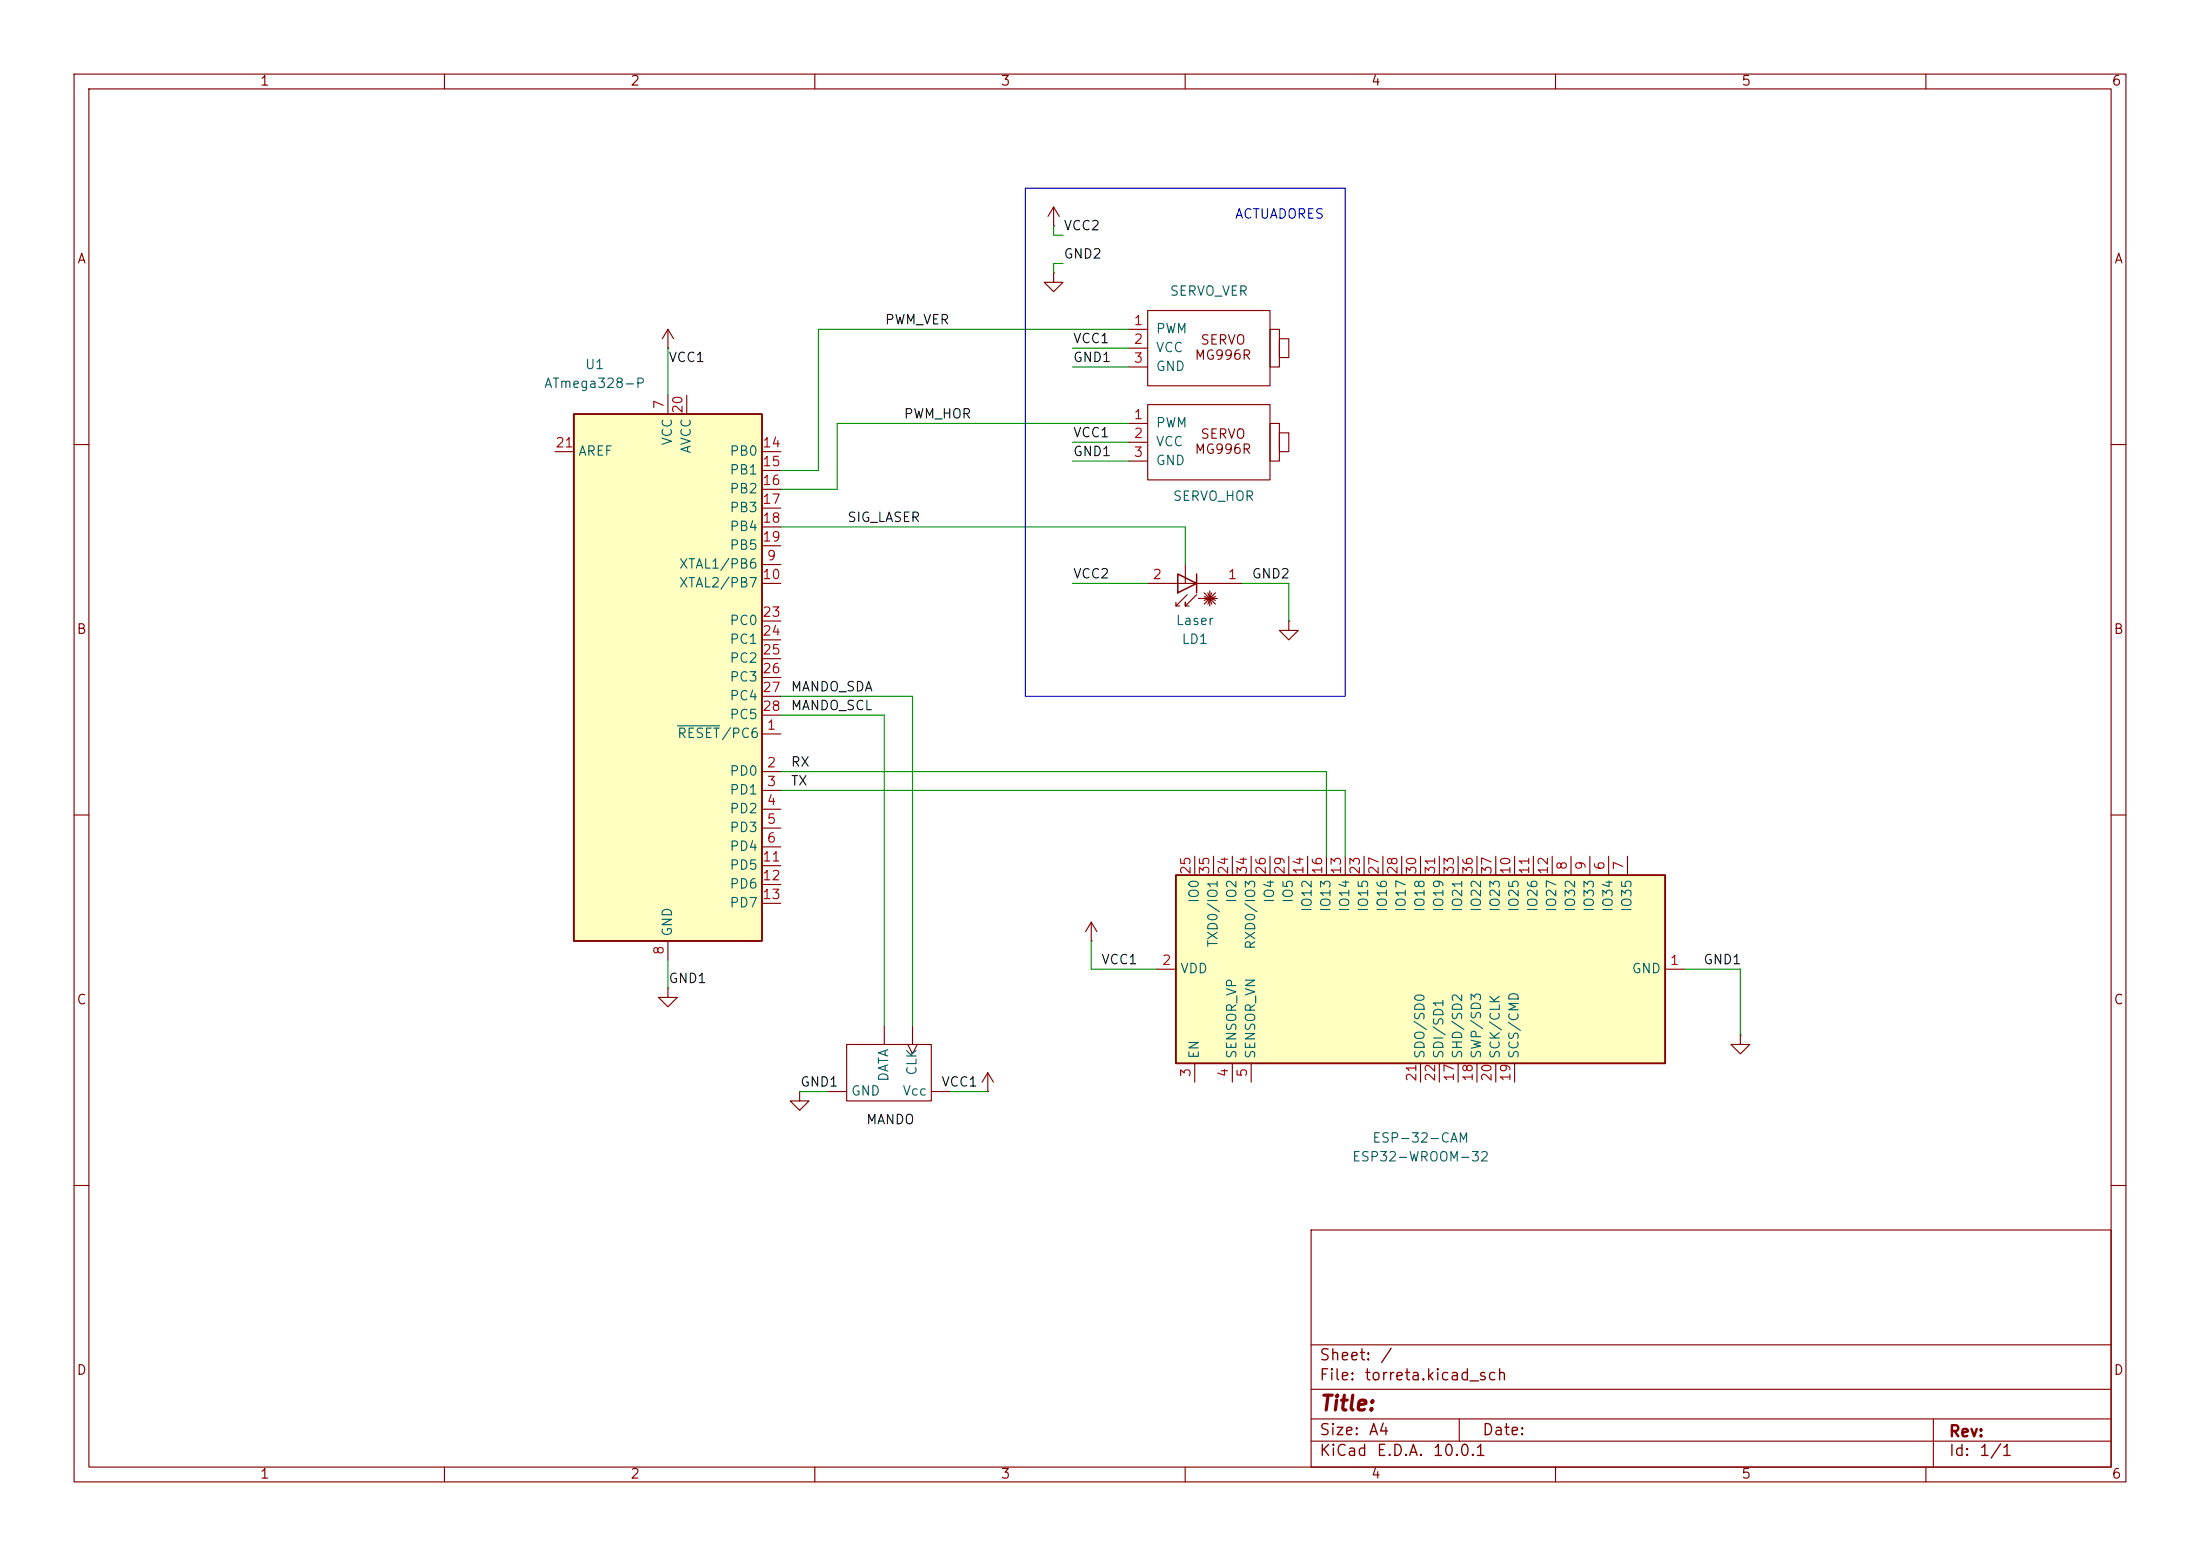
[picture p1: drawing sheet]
(kicad_sch
 (version 20260306)
 (generator "eeschema")
 (generator_version "10.0")
 (paper "A4")
 (lib_symbols
  (symbol "Device:D_Laser_1C2A"
   (pin_names
    (offset 1.016) (hide yes)) (exclude_from_sim no) (in_bom yes) (on_board yes)
   (in_pos_files yes)
   (duplicate_pin_numbers_are_jumpers no)
   (property "Reference" "LD1" (at -1.27 7.62 0) (show_name no) (do_not_autoplace no) (effects (font (size 1.27 1.27))))
   (property "Value" "Laser" (at -1.27 5.08 0) (show_name no) (do_not_autoplace no) (effects (font (size 1.27 1.27))))
   (property "Footprint" "" (at -2.54 -0.635 0) (show_name no) (do_not_autoplace no) (hide yes) (effects (font (size 1.27 1.27))))
   (property "Datasheet" "" (at 0.762 -5.08 0) (show_name no) (do_not_autoplace no) (hide yes) (effects (font (size 1.27 1.27))))
   (property "Description" "Laser diode, cathode on pin 1, anode on pin 2" (at 0 0 0) (show_name no) (do_not_autoplace no) (hide yes) (effects (font (size 1.27 1.27))))
   (symbol "D_Laser_1C2A_0_1"
    (polyline (pts (xy -4.064 2.794) (xy -2.54 1.27)) (stroke (width 0) (type default)) (fill (type none)))
    (polyline (pts (xy -4.064 2.286) (xy -2.54 1.778)) (stroke (width 0) (type default)) (fill (type none)))
    (polyline (pts (xy -4.064 1.778) (xy -2.54 2.286)) (stroke (width 0) (type default)) (fill (type none)))
    (polyline (pts (xy -4.064 1.27) (xy -2.54 2.794)) (stroke (width 0) (type default)) (fill (type none)))
    (polyline (pts (xy -3.556 2.794) (xy -3.048 1.27)) (stroke (width 0) (type default)) (fill (type none)))
    (polyline (pts (xy -3.302 2.032) (xy -3.302 3.048)) (stroke (width 0) (type default)) (fill (type none)))
    (polyline (pts (xy -3.302 2.032) (xy -3.302 1.016)) (stroke (width 0) (type default)) (fill (type none)))
    (polyline (pts (xy -3.048 2.794) (xy -3.556 1.27)) (stroke (width 0) (type default)) (fill (type none)))
    (polyline (pts (xy -1.778 2.032) (xy -4.318 2.032)) (stroke (width 0) (type default)) (fill (type none)))
    (polyline (pts (xy -1.524 1.524) (xy 0 3.048) (xy 0 2.54) (xy 0 3.048) (xy -0.508 3.048)) (stroke (width 0) (type default)) (fill (type none)))
    (polyline (pts (xy -1.524 1.27) (xy -1.524 -1.27)) (stroke (width 0.2032) (type default)) (fill (type none)))
    (polyline (pts (xy -0.254 1.524) (xy 1.27 3.048) (xy 1.27 2.54)) (stroke (width 0) (type default)) (fill (type none)))
    (polyline (pts (xy 1.016 1.27) (xy 1.016 -1.27) (xy -1.524 0) (xy 1.016 1.27)) (stroke (width 0.2032) (type default)) (fill (type none)))
    (polyline (pts (xy 1.27 3.048) (xy 0.762 3.048)) (stroke (width 0) (type default)) (fill (type none)))
    (polyline (pts (xy 2.54 0) (xy -5.08 0)) (stroke (width 0) (type default)) (fill (type none))))
   (symbol "D_Laser_1C2A_1_1"
    (pin input line (at 0 -2.54 90) (length 2.54) (name "Sig" (effects (font (size 1.27 1.27)))) (number "" (effects (font (size 1.27 1.27)))))
    (pin passive line (at -7.62 0 0) (length 2.54) (name "K" (effects (font (size 1.27 1.27)))) (number "1" (effects (font (size 1.27 1.27)))))
    (pin passive line (at 5.08 0 180) (length 2.54) (name "A" (effects (font (size 1.27 1.27)))) (number "2" (effects (font (size 1.27 1.27))))))
   (embedded_fonts no))
  (symbol "MCU_Microchip_ATmega:ATmega328-P" (exclude_from_sim no) (in_bom yes) (on_board yes)
   (in_pos_files yes)
   (duplicate_pin_numbers_are_jumpers no)
   (property "Reference" "U" (at -12.7 36.83 0) (show_name no) (do_not_autoplace no) (effects (font (size 1.27 1.27)) (justify left bottom)))
   (property "Value" "ATmega328-P" (at 2.54 -36.83 0) (show_name no) (do_not_autoplace no) (effects (font (size 1.27 1.27)) (justify left top)))
   (property "Footprint" "Package_DIP:DIP-28_W7.62mm" (at 0 0 0) (show_name no) (do_not_autoplace no) (hide yes) (effects (font (size 1.27 1.27)
    (italic yes))))
   (property "Datasheet" "http://ww1.microchip.com/downloads/en/DeviceDoc/ATmega328_P%20AVR%20MCU%20with%20picoPower%20Technology%20Data%20Sheet%2040001984A.pdf" (at 0 0 0) (show_name no) (do_not_autoplace no) (hide yes) (effects (font (size 1.27 1.27))))
   (property "Description" "20MHz, 32kB Flash, 2kB SRAM, 1kB EEPROM, DIP-28" (at 0 0 0) (show_name no) (do_not_autoplace no) (hide yes) (effects (font (size 1.27 1.27))))
   (symbol "ATmega328-P_0_1"
    (rectangle (start -12.7 -35.56) (end 12.7 35.56) (stroke (width 0.254) (type default)) (fill (type background))))
   (symbol "ATmega328-P_1_1"
    (pin bidirectional line (at 15.24 -7.62 180) (length 2.54) (name "~{RESET}/PC6" (effects (font (size 1.27 1.27)))) (number "1" (effects (font (size 1.27 1.27)))))
    (pin bidirectional line (at 15.24 -12.7 180) (length 2.54) (name "PD0" (effects (font (size 1.27 1.27)))) (number "2" (effects (font (size 1.27 1.27)))))
    (pin bidirectional line (at 15.24 -15.24 180) (length 2.54) (name "PD1" (effects (font (size 1.27 1.27)))) (number "3" (effects (font (size 1.27 1.27)))))
    (pin bidirectional line (at 15.24 -17.78 180) (length 2.54) (name "PD2" (effects (font (size 1.27 1.27)))) (number "4" (effects (font (size 1.27 1.27)))))
    (pin bidirectional line (at 15.24 -20.32 180) (length 2.54) (name "PD3" (effects (font (size 1.27 1.27)))) (number "5" (effects (font (size 1.27 1.27)))))
    (pin bidirectional line (at 15.24 -22.86 180) (length 2.54) (name "PD4" (effects (font (size 1.27 1.27)))) (number "6" (effects (font (size 1.27 1.27)))))
    (pin power_in line (at 0 38.1 270) (length 2.54) (name "VCC" (effects (font (size 1.27 1.27)))) (number "7" (effects (font (size 1.27 1.27)))))
    (pin power_in line (at 0 -38.1 90) (length 2.54) (name "GND" (effects (font (size 1.27 1.27)))) (number "8" (effects (font (size 1.27 1.27)))))
    (pin bidirectional line (at 15.24 15.24 180) (length 2.54) (name "XTAL1/PB6" (effects (font (size 1.27 1.27)))) (number "9" (effects (font (size 1.27 1.27)))))
    (pin bidirectional line (at 15.24 12.7 180) (length 2.54) (name "XTAL2/PB7" (effects (font (size 1.27 1.27)))) (number "10" (effects (font (size 1.27 1.27)))))
    (pin bidirectional line (at 15.24 -25.4 180) (length 2.54) (name "PD5" (effects (font (size 1.27 1.27)))) (number "11" (effects (font (size 1.27 1.27)))))
    (pin bidirectional line (at 15.24 -27.94 180) (length 2.54) (name "PD6" (effects (font (size 1.27 1.27)))) (number "12" (effects (font (size 1.27 1.27)))))
    (pin bidirectional line (at 15.24 -30.48 180) (length 2.54) (name "PD7" (effects (font (size 1.27 1.27)))) (number "13" (effects (font (size 1.27 1.27)))))
    (pin bidirectional line (at 15.24 30.48 180) (length 2.54) (name "PB0" (effects (font (size 1.27 1.27)))) (number "14" (effects (font (size 1.27 1.27)))))
    (pin bidirectional line (at 15.24 27.94 180) (length 2.54) (name "PB1" (effects (font (size 1.27 1.27)))) (number "15" (effects (font (size 1.27 1.27)))))
    (pin bidirectional line (at 15.24 25.4 180) (length 2.54) (name "PB2" (effects (font (size 1.27 1.27)))) (number "16" (effects (font (size 1.27 1.27)))))
    (pin bidirectional line (at 15.24 22.86 180) (length 2.54) (name "PB3" (effects (font (size 1.27 1.27)))) (number "17" (effects (font (size 1.27 1.27)))))
    (pin bidirectional line (at 15.24 20.32 180) (length 2.54) (name "PB4" (effects (font (size 1.27 1.27)))) (number "18" (effects (font (size 1.27 1.27)))))
    (pin bidirectional line (at 15.24 17.78 180) (length 2.54) (name "PB5" (effects (font (size 1.27 1.27)))) (number "19" (effects (font (size 1.27 1.27)))))
    (pin power_in line (at 2.54 38.1 270) (length 2.54) (name "AVCC" (effects (font (size 1.27 1.27)))) (number "20" (effects (font (size 1.27 1.27)))))
    (pin passive line (at -15.24 30.48 0) (length 2.54) (name "AREF" (effects (font (size 1.27 1.27)))) (number "21" (effects (font (size 1.27 1.27)))))
    (pin passive line (at 0 -38.1 90) (length 2.54) (hide yes) (name "GND" (effects (font (size 1.27 1.27)))) (number "22" (effects (font (size 1.27 1.27)))))
    (pin bidirectional line (at 15.24 7.62 180) (length 2.54) (name "PC0" (effects (font (size 1.27 1.27)))) (number "23" (effects (font (size 1.27 1.27)))))
    (pin bidirectional line (at 15.24 5.08 180) (length 2.54) (name "PC1" (effects (font (size 1.27 1.27)))) (number "24" (effects (font (size 1.27 1.27)))))
    (pin bidirectional line (at 15.24 2.54 180) (length 2.54) (name "PC2" (effects (font (size 1.27 1.27)))) (number "25" (effects (font (size 1.27 1.27)))))
    (pin bidirectional line (at 15.24 0 180) (length 2.54) (name "PC3" (effects (font (size 1.27 1.27)))) (number "26" (effects (font (size 1.27 1.27)))))
    (pin bidirectional line (at 15.24 -2.54 180) (length 2.54) (name "PC4" (effects (font (size 1.27 1.27)))) (number "27" (effects (font (size 1.27 1.27)))))
    (pin bidirectional line (at 15.24 -5.08 180) (length 2.54) (name "PC5" (effects (font (size 1.27 1.27)))) (number "28" (effects (font (size 1.27 1.27))))))
   (embedded_fonts no))
  (symbol "MG996R_1"
   (body_styles demorgan)
   (pin_names
    (offset 1.016)) (exclude_from_sim no) (in_bom yes) (on_board yes)
   (in_pos_files yes)
   (duplicate_pin_numbers_are_jumpers no)
   (property "Reference" "SERVO_VER" (at -9.525 22.86 0) (show_name no) (do_not_autoplace no) (effects (font (size 1.27 1.27))))
   (property "Value" "MG996R" (at 0 -1.27 0) (show_name no) (do_not_autoplace no) (hide yes) (effects (font (size 1.27 1.27))))
   (property "Footprint" "" (at 0 0 0) (show_name no) (do_not_autoplace no) (hide yes) (effects (font (size 1.27 1.27))))
   (property "Datasheet" "http://www.intersil.com/content/dam/Intersil/documents/cd40/cd4000bms-01bms-02bms-25bms.pdf" (at 0 0 0) (show_name no) (do_not_autoplace no) (hide yes) (effects (font (size 1.27 1.27))))
   (property "Description" "Quad Nor 2 inputs" (at 0 0 0) (show_name no) (do_not_autoplace no) (hide yes) (effects (font (size 1.27 1.27))))
   (symbol "MG996R_1_1_1"
    (rectangle (start -17.78 20.32) (end -1.27 10.16) (stroke (width 0) (type default)) (fill (type none)))
    (rectangle (start -1.27 17.78) (end 0 12.7) (stroke (width 0) (type default)) (fill (type none)))
    (rectangle (start 0 16.51) (end 1.27 13.97) (stroke (width 0) (type default)) (fill (type none)))
    (text "SERVO\nMG996R" (at -7.62 15.24 0) (effects (font (size 1.27 1.27))))
    (pin input line (at -20.32 17.78 0) (length 2.54) (name "PWM" (effects (font (size 1.27 1.27)))) (number "1" (effects (font (size 1.27 1.27)))))
    (pin power_in line (at -20.32 15.24 0) (length 2.54) (name "VCC" (effects (font (size 1.27 1.27)))) (number "2" (effects (font (size 1.27 1.27)))))
    (pin power_out line (at -20.32 12.7 0) (length 2.54) (name "GND" (effects (font (size 1.27 1.27)))) (number "3" (effects (font (size 1.27 1.27))))))
   (symbol "MG996R_1_1_2"
    (arc (start 0 3.81) (mid 3.7934 0) (end 0 -3.81) (stroke (width 0.254) (type default)) (fill (type background)))
    (polyline (pts (xy 0 3.81) (xy -3.81 3.81) (xy -3.81 -3.81) (xy 0 -3.81)) (stroke (width 0.254) (type default)) (fill (type background)))
    (pin input inverted (at -7.62 2.54 0) (length 3.81) (name "" (effects (font (size 1.27 1.27)))) (number "1" (effects (font (size 1.27 1.27)))))
    (pin input inverted (at -7.62 -2.54 0) (length 3.81) (name "" (effects (font (size 1.27 1.27)))) (number "2" (effects (font (size 1.27 1.27)))))
    (pin output line (at 7.62 0 180) (length 3.81) (name "" (effects (font (size 1.27 1.27)))) (number "3" (effects (font (size 1.27 1.27))))))
   (embedded_fonts no))
  (symbol "RF_Module:ESP32-WROOM-32" (exclude_from_sim no) (in_bom yes) (on_board yes)
   (in_pos_files yes)
   (duplicate_pin_numbers_are_jumpers no)
   (property "Reference" "U" (at -12.7 34.29 0) (show_name no) (do_not_autoplace no) (effects (font (size 1.27 1.27)) (justify left)))
   (property "Value" "ESP32-WROOM-32" (at 1.27 34.29 0) (show_name no) (do_not_autoplace no) (effects (font (size 1.27 1.27)) (justify left)))
   (property "Footprint" "RF_Module:ESP32-WROOM-32" (at 0 -38.1 0) (show_name no) (do_not_autoplace no) (hide yes) (effects (font (size 1.27 1.27))))
   (property "Datasheet" "https://www.espressif.com/sites/default/files/documentation/esp32-wroom-32_datasheet_en.pdf" (at -7.62 1.27 0) (show_name no) (do_not_autoplace no) (hide yes) (effects (font (size 1.27 1.27))))
   (property "Description" "RF Module, ESP32-D0WDQ6 SoC, Wi-Fi 802.11b/g/n, Bluetooth, BLE, 32-bit, 2.7-3.6V, onboard antenna, SMD" (at 0 0 0) (show_name no) (do_not_autoplace no) (hide yes) (effects (font (size 1.27 1.27))))
   (symbol "ESP32-WROOM-32_0_1"
    (rectangle (start -12.7 33.02) (end 12.7 -33.02) (stroke (width 0.254) (type default)) (fill (type background))))
   (symbol "ESP32-WROOM-32_1_1"
    (pin power_in line (at 0 -35.56 90) (length 2.54) (name "GND" (effects (font (size 1.27 1.27)))) (number "1" (effects (font (size 1.27 1.27)))))
    (pin power_in line (at 0 35.56 270) (length 2.54) (name "VDD" (effects (font (size 1.27 1.27)))) (number "2" (effects (font (size 1.27 1.27)))))
    (pin input line (at -15.24 30.48 0) (length 2.54) (name "EN" (effects (font (size 1.27 1.27)))) (number "3" (effects (font (size 1.27 1.27)))))
    (pin input line (at -15.24 25.4 0) (length 2.54) (name "SENSOR_VP" (effects (font (size 1.27 1.27)))) (number "4" (effects (font (size 1.27 1.27)))))
    (pin input line (at -15.24 22.86 0) (length 2.54) (name "SENSOR_VN" (effects (font (size 1.27 1.27)))) (number "5" (effects (font (size 1.27 1.27)))))
    (pin input line (at 15.24 -25.4 180) (length 2.54) (name "IO34" (effects (font (size 1.27 1.27)))) (number "6" (effects (font (size 1.27 1.27)))))
    (pin input line (at 15.24 -27.94 180) (length 2.54) (name "IO35" (effects (font (size 1.27 1.27)))) (number "7" (effects (font (size 1.27 1.27)))))
    (pin bidirectional line (at 15.24 -20.32 180) (length 2.54) (name "IO32" (effects (font (size 1.27 1.27)))) (number "8" (effects (font (size 1.27 1.27)))))
    (pin bidirectional line (at 15.24 -22.86 180) (length 2.54) (name "IO33" (effects (font (size 1.27 1.27)))) (number "9" (effects (font (size 1.27 1.27)))))
    (pin bidirectional line (at 15.24 -12.7 180) (length 2.54) (name "IO25" (effects (font (size 1.27 1.27)))) (number "10" (effects (font (size 1.27 1.27)))))
    (pin bidirectional line (at 15.24 -15.24 180) (length 2.54) (name "IO26" (effects (font (size 1.27 1.27)))) (number "11" (effects (font (size 1.27 1.27)))))
    (pin bidirectional line (at 15.24 -17.78 180) (length 2.54) (name "IO27" (effects (font (size 1.27 1.27)))) (number "12" (effects (font (size 1.27 1.27)))))
    (pin bidirectional line (at 15.24 10.16 180) (length 2.54) (name "IO14" (effects (font (size 1.27 1.27)))) (number "13" (effects (font (size 1.27 1.27)))))
    (pin bidirectional line (at 15.24 15.24 180) (length 2.54) (name "IO12" (effects (font (size 1.27 1.27)))) (number "14" (effects (font (size 1.27 1.27)))))
    (pin passive line (at 0 -35.56 90) (length 2.54) (hide yes) (name "GND" (effects (font (size 1.27 1.27)))) (number "15" (effects (font (size 1.27 1.27)))))
    (pin bidirectional line (at 15.24 12.7 180) (length 2.54) (name "IO13" (effects (font (size 1.27 1.27)))) (number "16" (effects (font (size 1.27 1.27)))))
    (pin bidirectional line (at -15.24 -5.08 0) (length 2.54) (name "SHD/SD2" (effects (font (size 1.27 1.27)))) (number "17" (effects (font (size 1.27 1.27)))))
    (pin bidirectional line (at -15.24 -7.62 0) (length 2.54) (name "SWP/SD3" (effects (font (size 1.27 1.27)))) (number "18" (effects (font (size 1.27 1.27)))))
    (pin bidirectional line (at -15.24 -12.7 0) (length 2.54) (name "SCS/CMD" (effects (font (size 1.27 1.27)))) (number "19" (effects (font (size 1.27 1.27)))))
    (pin bidirectional line (at -15.24 -10.16 0) (length 2.54) (name "SCK/CLK" (effects (font (size 1.27 1.27)))) (number "20" (effects (font (size 1.27 1.27)))))
    (pin bidirectional line (at -15.24 0 0) (length 2.54) (name "SDO/SD0" (effects (font (size 1.27 1.27)))) (number "21" (effects (font (size 1.27 1.27)))))
    (pin bidirectional line (at -15.24 -2.54 0) (length 2.54) (name "SDI/SD1" (effects (font (size 1.27 1.27)))) (number "22" (effects (font (size 1.27 1.27)))))
    (pin bidirectional line (at 15.24 7.62 180) (length 2.54) (name "IO15" (effects (font (size 1.27 1.27)))) (number "23" (effects (font (size 1.27 1.27)))))
    (pin bidirectional line (at 15.24 25.4 180) (length 2.54) (name "IO2" (effects (font (size 1.27 1.27)))) (number "24" (effects (font (size 1.27 1.27)))))
    (pin bidirectional line (at 15.24 30.48 180) (length 2.54) (name "IO0" (effects (font (size 1.27 1.27)))) (number "25" (effects (font (size 1.27 1.27)))))
    (pin bidirectional line (at 15.24 20.32 180) (length 2.54) (name "IO4" (effects (font (size 1.27 1.27)))) (number "26" (effects (font (size 1.27 1.27)))))
    (pin bidirectional line (at 15.24 5.08 180) (length 2.54) (name "IO16" (effects (font (size 1.27 1.27)))) (number "27" (effects (font (size 1.27 1.27)))))
    (pin bidirectional line (at 15.24 2.54 180) (length 2.54) (name "IO17" (effects (font (size 1.27 1.27)))) (number "28" (effects (font (size 1.27 1.27)))))
    (pin bidirectional line (at 15.24 17.78 180) (length 2.54) (name "IO5" (effects (font (size 1.27 1.27)))) (number "29" (effects (font (size 1.27 1.27)))))
    (pin bidirectional line (at 15.24 0 180) (length 2.54) (name "IO18" (effects (font (size 1.27 1.27)))) (number "30" (effects (font (size 1.27 1.27)))))
    (pin bidirectional line (at 15.24 -2.54 180) (length 2.54) (name "IO19" (effects (font (size 1.27 1.27)))) (number "31" (effects (font (size 1.27 1.27)))))
    (pin no_connect line (at -12.7 -27.94 0) (length 2.54) (hide yes) (name "NC" (effects (font (size 1.27 1.27)))) (number "32" (effects (font (size 1.27 1.27)))))
    (pin bidirectional line (at 15.24 -5.08 180) (length 2.54) (name "IO21" (effects (font (size 1.27 1.27)))) (number "33" (effects (font (size 1.27 1.27)))))
    (pin bidirectional line (at 15.24 22.86 180) (length 2.54) (name "RXD0/IO3" (effects (font (size 1.27 1.27)))) (number "34" (effects (font (size 1.27 1.27)))))
    (pin bidirectional line (at 15.24 27.94 180) (length 2.54) (name "TXD0/IO1" (effects (font (size 1.27 1.27)))) (number "35" (effects (font (size 1.27 1.27)))))
    (pin bidirectional line (at 15.24 -7.62 180) (length 2.54) (name "IO22" (effects (font (size 1.27 1.27)))) (number "36" (effects (font (size 1.27 1.27)))))
    (pin bidirectional line (at 15.24 -10.16 180) (length 2.54) (name "IO23" (effects (font (size 1.27 1.27)))) (number "37" (effects (font (size 1.27 1.27)))))
    (pin passive line (at 0 -35.56 90) (length 2.54) (hide yes) (name "GND" (effects (font (size 1.27 1.27)))) (number "38" (effects (font (size 1.27 1.27)))))
    (pin passive line (at 0 -35.56 90) (length 2.54) (hide yes) (name "GND" (effects (font (size 1.27 1.27)))) (number "39" (effects (font (size 1.27 1.27))))))
   (embedded_fonts no))
  (symbol "Torreta:Nunchuck" (exclude_from_sim no) (in_bom yes) (on_board yes)
   (in_pos_files yes)
   (duplicate_pin_numbers_are_jumpers no)
   (property "Reference" "U2" (at 11.43 14.605 90) (show_name no) (do_not_autoplace no) (hide yes) (effects (font (size 1.27 1.27))))
   (property "Value" "" (at 0 0 0) (show_name no) (do_not_autoplace no) (effects (font (size 1.27 1.27))))
   (property "Footprint" "" (at 0 0 0) (show_name no) (do_not_autoplace no) (hide yes) (effects (font (size 1.27 1.27))))
   (property "Datasheet" "" (at 0 0 0) (show_name no) (do_not_autoplace no) (hide yes) (effects (font (size 1.27 1.27))))
   (property "Description" "" (at 0 0 0) (show_name no) (do_not_autoplace no) (hide yes) (effects (font (size 1.27 1.27))))
   (symbol "Nunchuck_0_1"
    (rectangle (start -22.86 -6.35) (end -15.24 -17.78) (stroke (width 0) (type default)) (fill (type none))))
   (symbol "Nunchuck_1_1"
    (pin passive clock (at -25.4 -8.89 0) (length 2.54) (name "CLK" (effects (font (size 1.27 1.27)))) (number "" (effects (font (size 1.27 1.27)))))
    (pin output line (at -25.4 -12.7 0) (length 2.54) (name "DATA" (effects (font (size 1.27 1.27)))) (number "" (effects (font (size 1.27 1.27)))))
    (pin power_in line (at -16.51 -3.81 270) (length 2.54) (name "Vcc" (effects (font (size 1.27 1.27)))) (number "" (effects (font (size 1.27 1.27)))))
    (pin power_out line (at -16.51 -20.32 90) (length 2.54) (name "GND" (effects (font (size 1.27 1.27)))) (number "" (effects (font (size 1.27 1.27))))))
   (embedded_fonts no))
  (symbol "libreria_nacho:MG996R"
   (body_styles demorgan)
   (pin_names
    (offset 1.016)) (exclude_from_sim no) (in_bom yes) (on_board yes)
   (in_pos_files yes)
   (duplicate_pin_numbers_are_jumpers no)
   (property "Reference" "SERVO_HOR" (at -8.89 7.874 0) (show_name no) (do_not_autoplace no) (effects (font (size 1.27 1.27))))
   (property "Value" "MG996R" (at 0 -1.27 0) (show_name no) (do_not_autoplace no) (hide yes) (effects (font (size 1.27 1.27))))
   (property "Footprint" "" (at 0 0 0) (show_name no) (do_not_autoplace no) (hide yes) (effects (font (size 1.27 1.27))))
   (property "Datasheet" "http://www.intersil.com/content/dam/Intersil/documents/cd40/cd4000bms-01bms-02bms-25bms.pdf" (at 0 0 0) (show_name no) (do_not_autoplace no) (hide yes) (effects (font (size 1.27 1.27))))
   (property "Description" "Quad Nor 2 inputs" (at 0 0 0) (show_name no) (do_not_autoplace no) (hide yes) (effects (font (size 1.27 1.27))))
   (symbol "MG996R_1_1"
    (rectangle (start -17.78 20.32) (end -1.27 10.16) (stroke (width 0) (type default)) (fill (type none)))
    (rectangle (start -1.27 17.78) (end 0 12.7) (stroke (width 0) (type default)) (fill (type none)))
    (rectangle (start 0 16.51) (end 1.27 13.97) (stroke (width 0) (type default)) (fill (type none)))
    (text "SERVO\nMG996R" (at -7.62 15.24 0) (effects (font (size 1.27 1.27))))
    (pin input line (at -20.32 17.78 0) (length 2.54) (name "PWM" (effects (font (size 1.27 1.27)))) (number "1" (effects (font (size 1.27 1.27)))))
    (pin power_in line (at -20.32 15.24 0) (length 2.54) (name "VCC" (effects (font (size 1.27 1.27)))) (number "2" (effects (font (size 1.27 1.27)))))
    (pin power_out line (at -20.32 12.7 0) (length 2.54) (name "GND" (effects (font (size 1.27 1.27)))) (number "3" (effects (font (size 1.27 1.27))))))
   (symbol "MG996R_1_2"
    (arc (start 0 3.81) (mid 3.7934 0) (end 0 -3.81) (stroke (width 0.254) (type default)) (fill (type background)))
    (polyline (pts (xy 0 3.81) (xy -3.81 3.81) (xy -3.81 -3.81) (xy 0 -3.81)) (stroke (width 0.254) (type default)) (fill (type background)))
    (pin input inverted (at -7.62 2.54 0) (length 3.81) (name "" (effects (font (size 1.27 1.27)))) (number "1" (effects (font (size 1.27 1.27)))))
    (pin input inverted (at -7.62 -2.54 0) (length 3.81) (name "" (effects (font (size 1.27 1.27)))) (number "2" (effects (font (size 1.27 1.27)))))
    (pin output line (at 7.62 0 180) (length 3.81) (name "" (effects (font (size 1.27 1.27)))) (number "3" (effects (font (size 1.27 1.27))))))
   (embedded_fonts no))
  (symbol "power:GND"
   (power global)
   (pin_numbers (hide yes))
   (pin_names
    (offset 0) (hide yes)) (exclude_from_sim no) (in_bom yes) (on_board yes)
   (in_pos_files yes)
   (duplicate_pin_numbers_are_jumpers no)
   (property "Reference" "#PWR" (at 0 -6.35 0) (show_name no) (do_not_autoplace no) (hide yes) (effects (font (size 1.27 1.27))))
   (property "Value" "GND" (at 0 -3.81 0) (show_name no) (do_not_autoplace no) (effects (font (size 1.27 1.27))))
   (property "Footprint" "" (at 0 0 0) (show_name no) (do_not_autoplace no) (hide yes) (effects (font (size 1.27 1.27))))
   (property "Datasheet" "" (at 0 0 0) (show_name no) (do_not_autoplace no) (hide yes) (effects (font (size 1.27 1.27))))
   (property "Description" "Power symbol creates a global label with name \"GND\" , ground" (at 0 0 0) (show_name no) (do_not_autoplace no) (hide yes) (effects (font (size 1.27 1.27))))
   (symbol "GND_0_1"
    (polyline (pts (xy 0 0) (xy 0 -1.27) (xy 1.27 -1.27) (xy 0 -2.54) (xy -1.27 -1.27) (xy 0 -1.27)) (stroke (width 0) (type default)) (fill (type none))))
   (symbol "GND_1_1"
    (pin power_in line (at 0 0 270) (length 0) (name "" (effects (font (size 1.27 1.27)))) (number "1" (effects (font (size 1.27 1.27))))))
   (embedded_fonts no))
  (symbol "power:VCC"
   (power global)
   (pin_numbers (hide yes))
   (pin_names
    (offset 0) (hide yes)) (exclude_from_sim no) (in_bom yes) (on_board yes)
   (in_pos_files yes)
   (duplicate_pin_numbers_are_jumpers no)
   (property "Reference" "#PWR" (at 0 -3.81 0) (show_name no) (do_not_autoplace no) (hide yes) (effects (font (size 1.27 1.27))))
   (property "Value" "VCC" (at 0 3.556 0) (show_name no) (do_not_autoplace no) (effects (font (size 1.27 1.27))))
   (property "Footprint" "" (at 0 0 0) (show_name no) (do_not_autoplace no) (hide yes) (effects (font (size 1.27 1.27))))
   (property "Datasheet" "" (at 0 0 0) (show_name no) (do_not_autoplace no) (hide yes) (effects (font (size 1.27 1.27))))
   (property "Description" "Power symbol creates a global label with name \"VCC\"" (at 0 0 0) (show_name no) (do_not_autoplace no) (hide yes) (effects (font (size 1.27 1.27))))
   (symbol "VCC_0_1"
    (polyline (pts (xy -0.762 1.27) (xy 0 2.54)) (stroke (width 0) (type default)) (fill (type none)))
    (polyline (pts (xy 0 2.54) (xy 0.762 1.27)) (stroke (width 0) (type default)) (fill (type none)))
    (polyline (pts (xy 0 0) (xy 0 2.54)) (stroke (width 0) (type default)) (fill (type none))))
   (symbol "VCC_1_1"
    (pin power_in line (at 0 0 90) (length 0) (name "" (effects (font (size 1.27 1.27)))) (number "1" (effects (font (size 1.27 1.27))))))
   (embedded_fonts no)))
 (rectangle
  (start 138.43 25.4)
  (end 181.61 93.98)
  (stroke (width 0) (type default))
  (fill (type none)))
 (text "ACTUADORES"
  (exclude_from_sim no)
  (at 172.72 29.21 0)
  (effects (font (size 1.27 1.27))))
 (wire
  (pts (xy 123.19 93.98) (xy 123.19 138.43))
  (stroke (width 0) (type default)))
 (wire
  (pts (xy 234.95 130.81) (xy 234.95 139.7))
  (stroke (width 0) (type default)))
 (wire
  (pts (xy 142.24 36.83) (xy 142.24 35.56))
  (stroke (width 0) (type default)))
 (wire
  (pts (xy 113.03 66.04) (xy 113.03 57.15))
  (stroke (width 0) (type default)))
 (wire
  (pts (xy 144.78 46.99) (xy 152.4 46.99))
  (stroke (width 0) (type default)))
 (wire
  (pts (xy 142.24 30.48) (xy 142.24 31.75))
  (stroke (width 0) (type default)))
 (wire
  (pts (xy 113.03 57.15) (xy 152.4 57.15))
  (stroke (width 0) (type default)))
 (wire
  (pts (xy 105.41 96.52) (xy 119.38 96.52))
  (stroke (width 0) (type default)))
 (wire
  (pts (xy 107.95 147.32) (xy 111.76 147.32))
  (stroke (width 0) (type default)))
 (wire
  (pts (xy 142.24 35.56) (xy 143.51 35.56))
  (stroke (width 0) (type default)))
 (wire
  (pts (xy 144.78 78.74) (xy 154.94 78.74))
  (stroke (width 0) (type default)))
 (wire
  (pts (xy 227.33 130.81) (xy 234.95 130.81))
  (stroke (width 0) (type default)))
 (wire
  (pts (xy 181.61 106.68) (xy 181.61 115.57))
  (stroke (width 0) (type default)))
 (wire
  (pts (xy 173.99 78.74) (xy 173.99 83.82))
  (stroke (width 0) (type default)))
 (wire
  (pts (xy 160.02 76.2) (xy 160.02 71.12))
  (stroke (width 0) (type default)))
 (wire
  (pts (xy 90.17 129.54) (xy 90.17 133.35))
  (stroke (width 0) (type default)))
 (wire
  (pts (xy 128.27 147.32) (xy 133.35 147.32))
  (stroke (width 0) (type default)))
 (wire
  (pts (xy 110.49 63.5) (xy 105.41 63.5))
  (stroke (width 0) (type default)))
 (wire
  (pts (xy 90.17 46.99) (xy 90.17 53.34))
  (stroke (width 0) (type default)))
 (wire
  (pts (xy 110.49 44.45) (xy 152.4 44.45))
  (stroke (width 0) (type default)))
 (wire
  (pts (xy 144.78 59.69) (xy 152.4 59.69))
  (stroke (width 0) (type default)))
 (wire
  (pts (xy 147.32 127) (xy 147.32 130.81))
  (stroke (width 0) (type default)))
 (wire
  (pts (xy 144.78 62.23) (xy 152.4 62.23))
  (stroke (width 0) (type default)))
 (wire
  (pts (xy 119.38 96.52) (xy 119.38 138.43))
  (stroke (width 0) (type default)))
 (wire
  (pts (xy 105.41 71.12) (xy 160.02 71.12))
  (stroke (width 0) (type default)))
 (wire
  (pts (xy 167.64 78.74) (xy 173.99 78.74))
  (stroke (width 0) (type default)))
 (wire
  (pts (xy 105.41 104.14) (xy 179.07 104.14))
  (stroke (width 0) (type default)))
 (wire
  (pts (xy 144.78 49.53) (xy 152.4 49.53))
  (stroke (width 0) (type default)))
 (wire
  (pts (xy 110.49 44.45) (xy 110.49 63.5))
  (stroke (width 0) (type default)))
 (wire
  (pts (xy 179.07 104.14) (xy 179.07 115.57))
  (stroke (width 0) (type default)))
 (wire
  (pts (xy 142.24 31.75) (xy 143.51 31.75))
  (stroke (width 0) (type default)))
 (wire
  (pts (xy 105.41 106.68) (xy 181.61 106.68))
  (stroke (width 0) (type default)))
 (wire
  (pts (xy 147.32 130.81) (xy 156.21 130.81))
  (stroke (width 0) (type default)))
 (wire
  (pts (xy 105.41 93.98) (xy 123.19 93.98))
  (stroke (width 0) (type default)))
 (wire
  (pts (xy 105.41 66.04) (xy 113.03 66.04))
  (stroke (width 0) (type default)))
 (label "GND2"
  (at 143.51 35.56 0)
  (effects (font (size 1.27 1.27)) (justify left bottom)))
 (label "GND1"
  (at 90.17 133.35 0)
  (effects (font (size 1.27 1.27)) (justify left bottom)))
 (label "VCC1"
  (at 144.78 59.69 0)
  (effects (font (size 1.27 1.27)) (justify left bottom)))
 (label "PWM_VER"
  (at 119.38 44.45 0)
  (effects (font (size 1.27 1.27)) (justify left bottom)))
 (label "PWM_HOR"
  (at 121.92 57.15 0)
  (effects (font (size 1.27 1.27)) (justify left bottom)))
 (label "GND2"
  (at 168.91 78.74 0)
  (effects (font (size 1.27 1.27)) (justify left bottom)))
 (label "RX"
  (at 106.68 104.14 0)
  (effects (font (size 1.27 1.27)) (justify left bottom)))
 (label "MANDO_SDA"
  (at 106.68 93.98 0)
  (effects (font (size 1.27 1.27)) (justify left bottom)))
 (label "GND1"
  (at 144.78 49.53 0)
  (effects (font (size 1.27 1.27)) (justify left bottom)))
 (label "TX"
  (at 106.68 106.68 0)
  (effects (font (size 1.27 1.27)) (justify left bottom)))
 (label "SIG_LASER"
  (at 114.3 71.12 0)
  (effects (font (size 1.27 1.27)) (justify left bottom)))
 (label "MANDO"
  (at 116.84 152.4 0)
  (effects (font (size 1.27 1.27)) (justify left bottom)))
 (label "VCC1"
  (at 90.17 49.53 0)
  (effects (font (size 1.27 1.27)) (justify left bottom)))
 (label "GND1"
  (at 107.95 147.32 0)
  (effects (font (size 1.27 1.27)) (justify left bottom)))
 (label "VCC2"
  (at 143.51 31.75 0)
  (effects (font (size 1.27 1.27)) (justify left bottom)))
 (label "VCC1"
  (at 144.78 46.99 0)
  (effects (font (size 1.27 1.27)) (justify left bottom)))
 (label "GND1"
  (at 144.78 62.23 0)
  (effects (font (size 1.27 1.27)) (justify left bottom)))
 (label "MANDO_SCL"
  (at 106.68 96.52 0)
  (effects (font (size 1.27 1.27)) (justify left bottom)))
 (label "GND1"
  (at 229.87 130.81 0)
  (effects (font (size 1.27 1.27)) (justify left bottom)))
 (label "VCC2"
  (at 144.78 78.74 0)
  (effects (font (size 1.27 1.27)) (justify left bottom)))
 (label "VCC1"
  (at 127 147.32 0)
  (effects (font (size 1.27 1.27)) (justify left bottom)))
 (label "VCC1"
  (at 148.59 130.81 0)
  (effects (font (size 1.27 1.27)) (justify left bottom)))
 (symbol
  (lib_id "power:GND")
  (at 173.99 83.82 0)
  (unit 1)
  (body_style 1)
  (exclude_from_sim no)
  (in_bom yes)
  (on_board yes)
  (in_pos_files yes)
  (dnp no)
  (fields_autoplaced yes)
  (property "Reference" "#PWR09" (at 173.99 90.17 0) (hide yes) (show_name no) (do_not_autoplace no) (effects (font (size 1.27 1.27))))
  (property "Value" "GND" (at 173.99 88.9 0) (hide yes) (show_name no) (do_not_autoplace no) (effects (font (size 1.27 1.27))))
  (property "Footprint" "" (at 173.99 83.82 0) (hide yes) (show_name no) (do_not_autoplace no) (effects (font (size 1.27 1.27))))
  (property "Datasheet" "" (at 173.99 83.82 0) (hide yes) (show_name no) (do_not_autoplace no) (effects (font (size 1.27 1.27))))
  (property "Description" "Power symbol creates a global label with name \"GND\" , ground" (at 173.99 83.82 0) (hide yes) (show_name no) (do_not_autoplace no) (effects (font (size 1.27 1.27))))
  (pin "1"))
 (symbol
  (lib_id "libreria_nacho:MG996R")
  (at 172.72 74.93 0)
  (unit 1)
  (body_style 1)
  (exclude_from_sim no)
  (in_bom yes)
  (on_board yes)
  (in_pos_files yes)
  (dnp no)
  (property "Reference" "SERVO_HOR" (at 163.83 67.056 0) (show_name no) (do_not_autoplace no) (effects (font (size 1.27 1.27))))
  (property "Value" "MG996R" (at 172.72 76.2 0) (hide yes) (show_name no) (do_not_autoplace no) (effects (font (size 1.27 1.27))))
  (property "Footprint" "" (at 172.72 74.93 0) (hide yes) (show_name no) (do_not_autoplace no) (effects (font (size 1.27 1.27))))
  (property "Datasheet" "http://www.intersil.com/content/dam/Intersil/documents/cd40/cd4000bms-01bms-02bms-25bms.pdf" (at 172.72 74.93 0) (hide yes) (show_name no) (do_not_autoplace no) (effects (font (size 1.27 1.27))))
  (property "Description" "Quad Nor 2 inputs" (at 172.72 74.93 0) (hide yes) (show_name no) (do_not_autoplace no) (effects (font (size 1.27 1.27))))
  (pin "1")
  (pin "2")
  (pin "3"))
 (symbol
  (lib_id "power:GND")
  (at 234.95 139.7 0)
  (unit 1)
  (body_style 1)
  (exclude_from_sim no)
  (in_bom yes)
  (on_board yes)
  (in_pos_files yes)
  (dnp no)
  (fields_autoplaced yes)
  (property "Reference" "#PWR04" (at 234.95 146.05 0) (hide yes) (show_name no) (do_not_autoplace no) (effects (font (size 1.27 1.27))))
  (property "Value" "GND" (at 234.95 144.78 0) (hide yes) (show_name no) (do_not_autoplace no) (effects (font (size 1.27 1.27))))
  (property "Footprint" "" (at 234.95 139.7 0) (hide yes) (show_name no) (do_not_autoplace no) (effects (font (size 1.27 1.27))))
  (property "Datasheet" "" (at 234.95 139.7 0) (hide yes) (show_name no) (do_not_autoplace no) (effects (font (size 1.27 1.27))))
  (property "Description" "Power symbol creates a global label with name \"GND\" , ground" (at 234.95 139.7 0) (hide yes) (show_name no) (do_not_autoplace no) (effects (font (size 1.27 1.27))))
  (pin "1"))
 (symbol
  (lib_id "MCU_Microchip_ATmega:ATmega328-P")
  (at 90.17 91.44 0)
  (unit 1)
  (body_style 1)
  (exclude_from_sim no)
  (in_bom yes)
  (on_board yes)
  (in_pos_files yes)
  (dnp no)
  (property "Reference" "U1" (at 80.264 49.276 0) (show_name no) (do_not_autoplace no) (effects (font (size 1.27 1.27))))
  (property "Value" "ATmega328-P" (at 80.264 51.816 0) (show_name no) (do_not_autoplace no) (effects (font (size 1.27 1.27))))
  (property "Footprint" "Package_DIP:DIP-28_W7.62mm" (at 90.17 91.44 0) (hide yes) (show_name no) (do_not_autoplace no) (effects (font (size 1.27 1.27)
    (italic yes))))
  (property "Datasheet" "http://ww1.microchip.com/downloads/en/DeviceDoc/ATmega328_P%20AVR%20MCU%20with%20picoPower%20Technology%20Data%20Sheet%2040001984A.pdf" (at 90.17 91.44 0) (hide yes) (show_name no) (do_not_autoplace no) (effects (font (size 1.27 1.27))))
  (property "Description" "20MHz, 32kB Flash, 2kB SRAM, 1kB EEPROM, DIP-28" (at 90.17 91.44 0) (hide yes) (show_name no) (do_not_autoplace no) (effects (font (size 1.27 1.27))))
  (pin "17")
  (pin "28")
  (pin "27")
  (pin "26")
  (pin "25")
  (pin "24")
  (pin "23")
  (pin "22")
  (pin "21")
  (pin "20")
  (pin "19")
  (pin "18")
  (pin "7")
  (pin "8")
  (pin "9")
  (pin "10")
  (pin "3")
  (pin "5")
  (pin "1")
  (pin "2")
  (pin "6")
  (pin "4")
  (pin "11")
  (pin "12")
  (pin "13")
  (pin "14")
  (pin "15")
  (pin "16"))
 (symbol
  (lib_id "power:VCC")
  (at 90.17 46.99 0)
  (unit 1)
  (body_style 1)
  (exclude_from_sim no)
  (in_bom yes)
  (on_board yes)
  (in_pos_files yes)
  (dnp no)
  (fields_autoplaced yes)
  (property "Reference" "#PWR08" (at 90.17 50.8 0) (hide yes) (show_name no) (do_not_autoplace no) (effects (font (size 1.27 1.27))))
  (property "Value" "VCC" (at 90.17 41.91 0) (hide yes) (show_name no) (do_not_autoplace no) (effects (font (size 1.27 1.27))))
  (property "Footprint" "" (at 90.17 46.99 0) (hide yes) (show_name no) (do_not_autoplace no) (effects (font (size 1.27 1.27))))
  (property "Datasheet" "" (at 90.17 46.99 0) (hide yes) (show_name no) (do_not_autoplace no) (effects (font (size 1.27 1.27))))
  (property "Description" "Power symbol creates a global label with name \"VCC\"" (at 90.17 46.99 0) (hide yes) (show_name no) (do_not_autoplace no) (effects (font (size 1.27 1.27))))
  (pin "1"))
 (symbol
  (lib_id "Torreta:Nunchuck")
  (at 132.08 163.83 270)
  (unit 1)
  (body_style 1)
  (exclude_from_sim no)
  (in_bom yes)
  (on_board yes)
  (in_pos_files yes)
  (dnp no)
  (fields_autoplaced yes)
  (property "Reference" "U2" (at 146.685 175.26 90) (hide yes) (show_name no) (do_not_autoplace no) (effects (font (size 1.27 1.27))))
  (property "Value" "" (at 132.08 163.83 0) (show_name no) (do_not_autoplace no) (effects (font (size 1.27 1.27))))
  (property "Footprint" "" (at 132.08 163.83 0) (hide yes) (show_name no) (do_not_autoplace no) (effects (font (size 1.27 1.27))))
  (property "Datasheet" "" (at 132.08 163.83 0) (hide yes) (show_name no) (do_not_autoplace no) (effects (font (size 1.27 1.27))))
  (property "Description" "" (at 132.08 163.83 0) (hide yes) (show_name no) (do_not_autoplace no) (effects (font (size 1.27 1.27))))
  (pin "")
  (pin "")
  (pin "")
  (pin ""))
 (symbol
  (lib_id "Device:D_Laser_1C2A")
  (at 160.02 78.74 180)
  (unit 1)
  (body_style 1)
  (exclude_from_sim no)
  (in_bom yes)
  (on_board yes)
  (in_pos_files yes)
  (dnp no)
  (property "Reference" "LD1" (at 161.29 86.36 0) (show_name no) (do_not_autoplace no) (effects (font (size 1.27 1.27))))
  (property "Value" "Laser" (at 161.29 83.82 0) (show_name no) (do_not_autoplace no) (effects (font (size 1.27 1.27))))
  (property "Footprint" "" (at 162.56 78.105 0) (hide yes) (show_name no) (do_not_autoplace no) (effects (font (size 1.27 1.27))))
  (property "Datasheet" "" (at 159.258 73.66 0) (hide yes) (show_name no) (do_not_autoplace no) (effects (font (size 1.27 1.27))))
  (property "Description" "Laser diode, cathode on pin 1, anode on pin 2" (at 160.02 78.74 0) (hide yes) (show_name no) (do_not_autoplace no) (effects (font (size 1.27 1.27))))
  (pin "1")
  (pin "2")
  (pin ""))
 (symbol
  (lib_id "power:VCC")
  (at 147.32 127 0)
  (unit 1)
  (body_style 1)
  (exclude_from_sim no)
  (in_bom yes)
  (on_board yes)
  (in_pos_files yes)
  (dnp no)
  (fields_autoplaced yes)
  (property "Reference" "#PWR03" (at 147.32 130.81 0) (hide yes) (show_name no) (do_not_autoplace no) (effects (font (size 1.27 1.27))))
  (property "Value" "VCC" (at 147.32 121.92 0) (hide yes) (show_name no) (do_not_autoplace no) (effects (font (size 1.27 1.27))))
  (property "Footprint" "" (at 147.32 127 0) (hide yes) (show_name no) (do_not_autoplace no) (effects (font (size 1.27 1.27))))
  (property "Datasheet" "" (at 147.32 127 0) (hide yes) (show_name no) (do_not_autoplace no) (effects (font (size 1.27 1.27))))
  (property "Description" "Power symbol creates a global label with name \"VCC\"" (at 147.32 127 0) (hide yes) (show_name no) (do_not_autoplace no) (effects (font (size 1.27 1.27))))
  (pin "1"))
 (symbol
  (lib_name "MG996R_1")
  (lib_id "libreria_nacho:MG996R")
  (at 172.72 62.23 0)
  (unit 1)
  (body_style 1)
  (exclude_from_sim no)
  (in_bom yes)
  (on_board yes)
  (in_pos_files yes)
  (dnp no)
  (fields_autoplaced yes)
  (property "Reference" "SERVO_VER" (at 163.195 39.37 0) (show_name no) (do_not_autoplace no) (effects (font (size 1.27 1.27))))
  (property "Value" "MG996R" (at 172.72 63.5 0) (hide yes) (show_name no) (do_not_autoplace no) (effects (font (size 1.27 1.27))))
  (property "Footprint" "" (at 172.72 62.23 0) (hide yes) (show_name no) (do_not_autoplace no) (effects (font (size 1.27 1.27))))
  (property "Datasheet" "http://www.intersil.com/content/dam/Intersil/documents/cd40/cd4000bms-01bms-02bms-25bms.pdf" (at 172.72 62.23 0) (hide yes) (show_name no) (do_not_autoplace no) (effects (font (size 1.27 1.27))))
  (property "Description" "Quad Nor 2 inputs" (at 172.72 62.23 0) (hide yes) (show_name no) (do_not_autoplace no) (effects (font (size 1.27 1.27))))
  (pin "3")
  (pin "1")
  (pin "2"))
 (symbol
  (lib_id "power:GND")
  (at 142.24 36.83 0)
  (unit 1)
  (body_style 1)
  (exclude_from_sim no)
  (in_bom yes)
  (on_board yes)
  (in_pos_files yes)
  (dnp no)
  (fields_autoplaced yes)
  (property "Reference" "#PWR02" (at 142.24 43.18 0) (hide yes) (show_name no) (do_not_autoplace no) (effects (font (size 1.27 1.27))))
  (property "Value" "GND" (at 142.24 41.91 0) (hide yes) (show_name no) (do_not_autoplace no) (effects (font (size 1.27 1.27))))
  (property "Footprint" "" (at 142.24 36.83 0) (hide yes) (show_name no) (do_not_autoplace no) (effects (font (size 1.27 1.27))))
  (property "Datasheet" "" (at 142.24 36.83 0) (hide yes) (show_name no) (do_not_autoplace no) (effects (font (size 1.27 1.27))))
  (property "Description" "Power symbol creates a global label with name \"GND\" , ground" (at 142.24 36.83 0) (hide yes) (show_name no) (do_not_autoplace no) (effects (font (size 1.27 1.27))))
  (pin "1"))
 (symbol
  (lib_id "power:VCC")
  (at 142.24 30.48 0)
  (unit 1)
  (body_style 1)
  (exclude_from_sim no)
  (in_bom yes)
  (on_board yes)
  (in_pos_files yes)
  (dnp no)
  (fields_autoplaced yes)
  (property "Reference" "#PWR01" (at 142.24 34.29 0) (hide yes) (show_name no) (do_not_autoplace no) (effects (font (size 1.27 1.27))))
  (property "Value" "VCC" (at 142.24 25.4 0) (hide yes) (show_name no) (do_not_autoplace no) (effects (font (size 1.27 1.27))))
  (property "Footprint" "" (at 142.24 30.48 0) (hide yes) (show_name no) (do_not_autoplace no) (effects (font (size 1.27 1.27))))
  (property "Datasheet" "" (at 142.24 30.48 0) (hide yes) (show_name no) (do_not_autoplace no) (effects (font (size 1.27 1.27))))
  (property "Description" "Power symbol creates a global label with name \"VCC\"" (at 142.24 30.48 0) (hide yes) (show_name no) (do_not_autoplace no) (effects (font (size 1.27 1.27))))
  (pin "1"))
 (symbol
  (lib_id "power:GND")
  (at 107.95 147.32 0)
  (unit 1)
  (body_style 1)
  (exclude_from_sim no)
  (in_bom yes)
  (on_board yes)
  (in_pos_files yes)
  (dnp no)
  (fields_autoplaced yes)
  (property "Reference" "#PWR05" (at 107.95 153.67 0) (hide yes) (show_name no) (do_not_autoplace no) (effects (font (size 1.27 1.27))))
  (property "Value" "GND" (at 107.95 152.4 0) (hide yes) (show_name no) (do_not_autoplace no) (effects (font (size 1.27 1.27))))
  (property "Footprint" "" (at 107.95 147.32 0) (hide yes) (show_name no) (do_not_autoplace no) (effects (font (size 1.27 1.27))))
  (property "Datasheet" "" (at 107.95 147.32 0) (hide yes) (show_name no) (do_not_autoplace no) (effects (font (size 1.27 1.27))))
  (property "Description" "Power symbol creates a global label with name \"GND\" , ground" (at 107.95 147.32 0) (hide yes) (show_name no) (do_not_autoplace no) (effects (font (size 1.27 1.27))))
  (pin "1"))
 (symbol
  (lib_id "power:VCC")
  (at 133.35 147.32 0)
  (unit 1)
  (body_style 1)
  (exclude_from_sim no)
  (in_bom yes)
  (on_board yes)
  (in_pos_files yes)
  (dnp no)
  (fields_autoplaced yes)
  (property "Reference" "#PWR06" (at 133.35 151.13 0) (hide yes) (show_name no) (do_not_autoplace no) (effects (font (size 1.27 1.27))))
  (property "Value" "VCC" (at 133.35 142.24 0) (hide yes) (show_name no) (do_not_autoplace no) (effects (font (size 1.27 1.27))))
  (property "Footprint" "" (at 133.35 147.32 0) (hide yes) (show_name no) (do_not_autoplace no) (effects (font (size 1.27 1.27))))
  (property "Datasheet" "" (at 133.35 147.32 0) (hide yes) (show_name no) (do_not_autoplace no) (effects (font (size 1.27 1.27))))
  (property "Description" "Power symbol creates a global label with name \"VCC\"" (at 133.35 147.32 0) (hide yes) (show_name no) (do_not_autoplace no) (effects (font (size 1.27 1.27))))
  (pin "1"))
 (symbol
  (lib_id "RF_Module:ESP32-WROOM-32")
  (at 191.77 130.81 90)
  (unit 1)
  (body_style 1)
  (exclude_from_sim no)
  (in_bom yes)
  (on_board yes)
  (in_pos_files yes)
  (dnp no)
  (property "Reference" "ESP-32-CAM" (at 191.77 153.67 90) (show_name no) (do_not_autoplace no) (effects (font (size 1.27 1.27))))
  (property "Value" "ESP32-WROOM-32" (at 191.77 156.21 90) (show_name no) (do_not_autoplace no) (effects (font (size 1.27 1.27))))
  (property "Footprint" "RF_Module:ESP32-WROOM-32" (at 229.87 130.81 0) (hide yes) (show_name no) (do_not_autoplace no) (effects (font (size 1.27 1.27))))
  (property "Datasheet" "https://www.espressif.com/sites/default/files/documentation/esp32-wroom-32_datasheet_en.pdf" (at 190.5 138.43 0) (hide yes) (show_name no) (do_not_autoplace no) (effects (font (size 1.27 1.27))))
  (property "Description" "RF Module, ESP32-D0WDQ6 SoC, Wi-Fi 802.11b/g/n, Bluetooth, BLE, 32-bit, 2.7-3.6V, onboard antenna, SMD" (at 191.77 130.81 0) (hide yes) (show_name no) (do_not_autoplace no) (effects (font (size 1.27 1.27))))
  (pin "25")
  (pin "20")
  (pin "27")
  (pin "16")
  (pin "15")
  (pin "13")
  (pin "14")
  (pin "12")
  (pin "11")
  (pin "10")
  (pin "9")
  (pin "35")
  (pin "36")
  (pin "18")
  (pin "28")
  (pin "34")
  (pin "22")
  (pin "37")
  (pin "30")
  (pin "38")
  (pin "24")
  (pin "29")
  (pin "31")
  (pin "17")
  (pin "33")
  (pin "21")
  (pin "19")
  (pin "26")
  (pin "39")
  (pin "23")
  (pin "32")
  (pin "8")
  (pin "7")
  (pin "6")
  (pin "5")
  (pin "4")
  (pin "3")
  (pin "1")
  (pin "2"))
 (symbol
  (lib_id "power:GND")
  (at 90.17 133.35 0)
  (unit 1)
  (body_style 1)
  (exclude_from_sim no)
  (in_bom yes)
  (on_board yes)
  (in_pos_files yes)
  (dnp no)
  (fields_autoplaced yes)
  (property "Reference" "#PWR07" (at 90.17 139.7 0) (hide yes) (show_name no) (do_not_autoplace no) (effects (font (size 1.27 1.27))))
  (property "Value" "GND" (at 90.17 138.43 0) (hide yes) (show_name no) (do_not_autoplace no) (effects (font (size 1.27 1.27))))
  (property "Footprint" "" (at 90.17 133.35 0) (hide yes) (show_name no) (do_not_autoplace no) (effects (font (size 1.27 1.27))))
  (property "Datasheet" "" (at 90.17 133.35 0) (hide yes) (show_name no) (do_not_autoplace no) (effects (font (size 1.27 1.27))))
  (property "Description" "Power symbol creates a global label with name \"GND\" , ground" (at 90.17 133.35 0) (hide yes) (show_name no) (do_not_autoplace no) (effects (font (size 1.27 1.27))))
  (pin "1"))
 (sheet_instances
  (path ""
   (page "1")))
 (embedded_fonts no))
